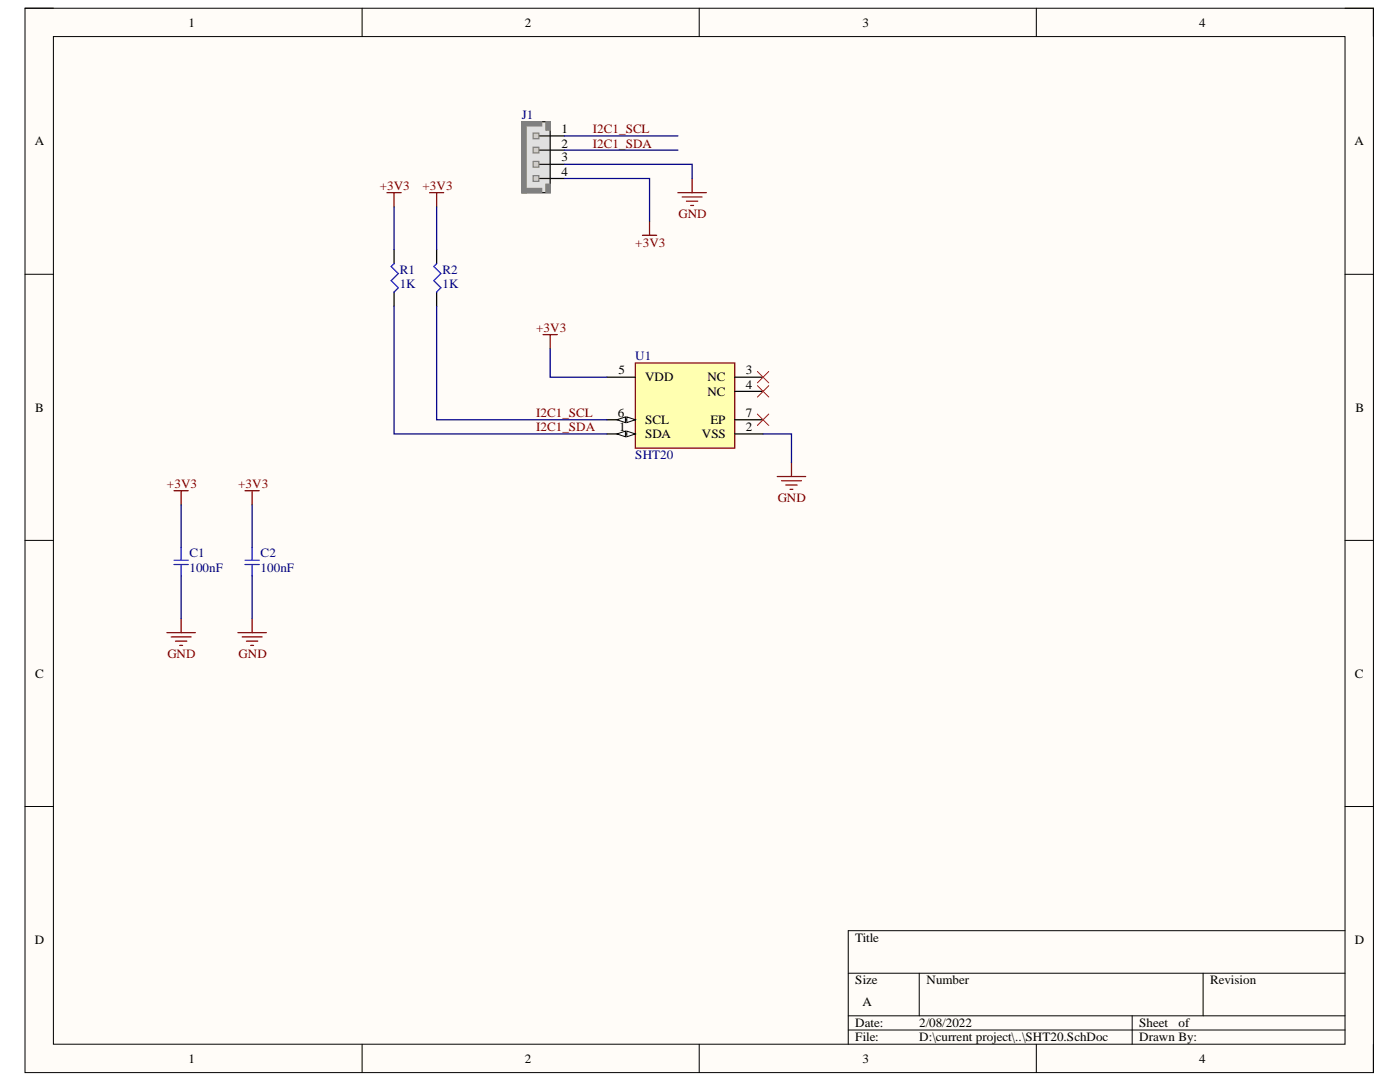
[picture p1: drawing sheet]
# Altium project SHT20 Mod.PrjPcb
1 sheet, 6 parts. Net scope: global (net labels, ports and power ports of the same name join across sheets).
Board file: SHT20.PcbDoc

## Sheet SHT20.SchDoc
size A; SheetNumber: 1; SheetTotal: 1

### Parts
C1  100nF  [SMD-0805C]
C2  100nF  [SMD-0805C]
J1  SHT20 Mod  [XH_4]  (value not drawn)
R1  1K  [SMD-0805-RES]
R2  1K  [SMD-0805-RES]
U1  SHT20  [FP-SHT20-MFG]

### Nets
+3V3: C1.1 C2.1 J1.4 R1.2 R2.2 U1.5(VDD)
GND: C1.2 C2.2 J1.3 U1.2(VSS)
I2C1_SCL: J1.1 R2.1 U1.6(SCL)
I2C1_SDA: J1.2 R1.1 U1.1(SDA)

Not connected (* = marked no-connect by the designer): U1 3(NC)* 4(NC)* 7(EP)*
